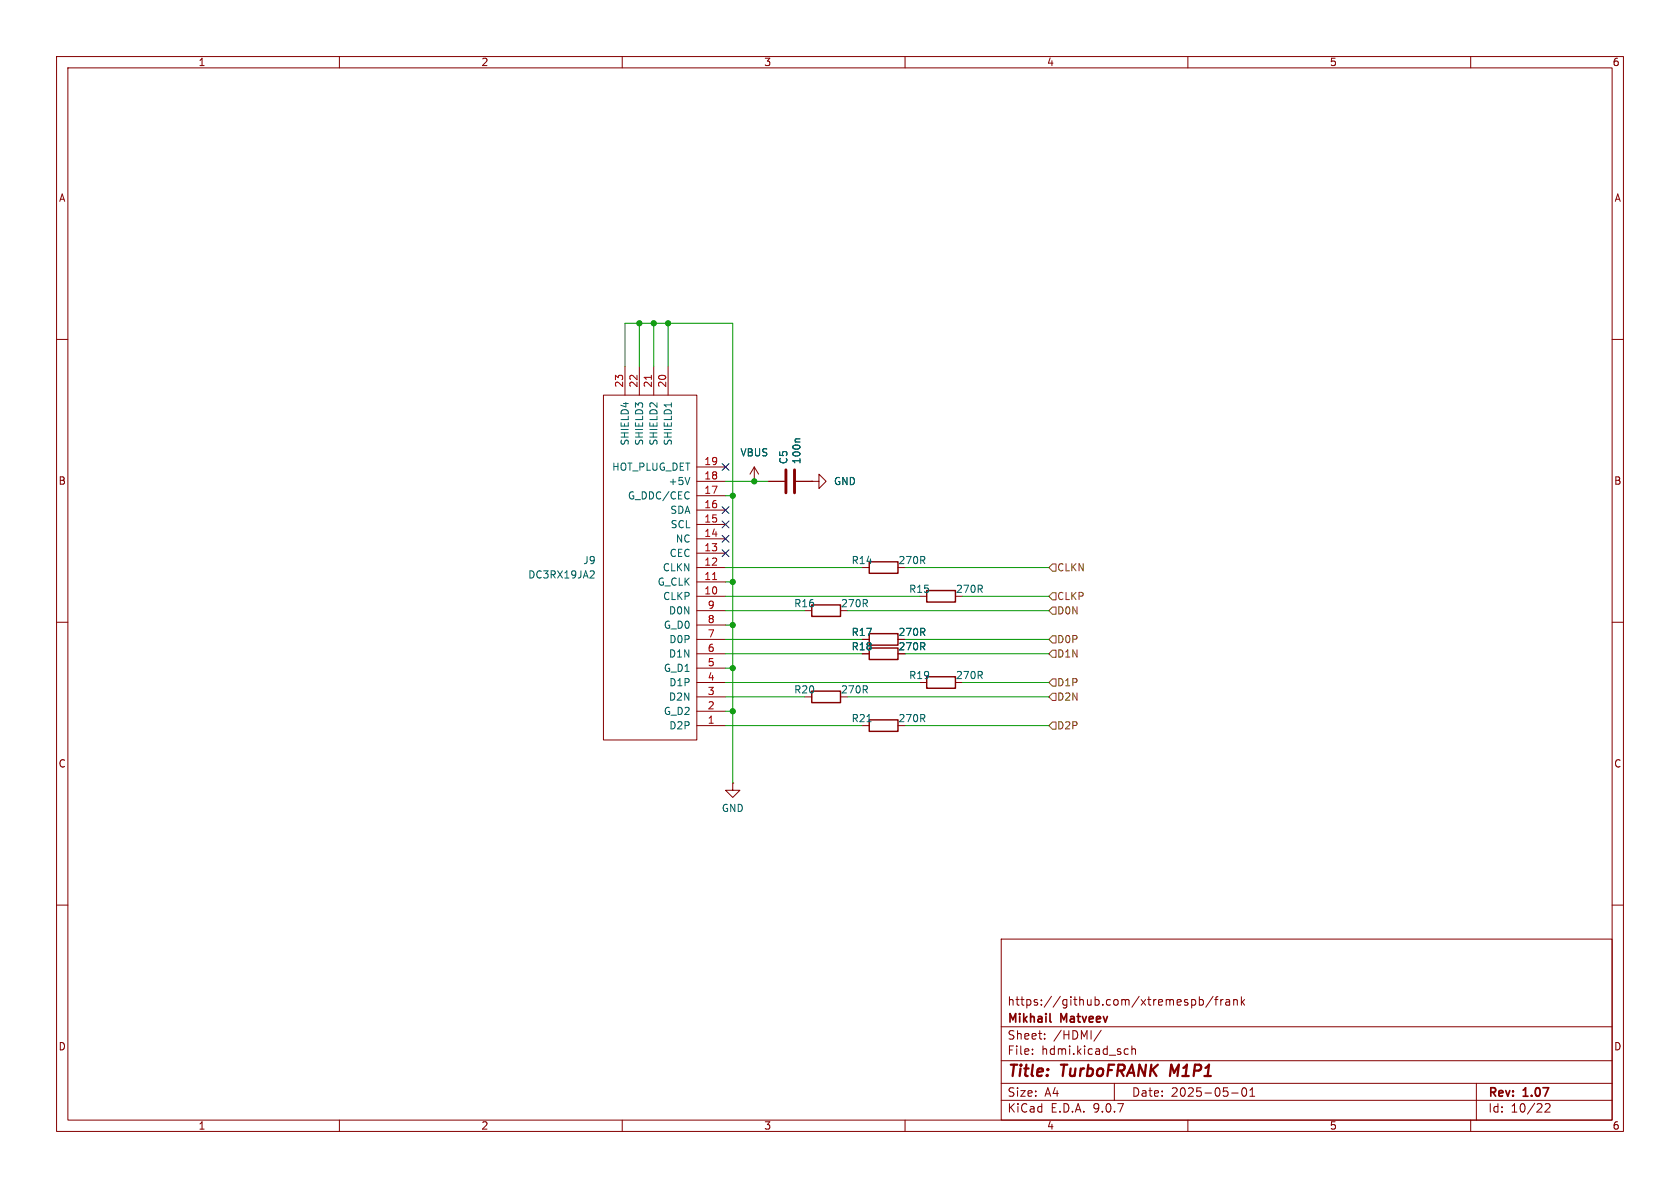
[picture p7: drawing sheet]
(kicad_sch
 (version 20250114)
 (generator "eeschema")
 (generator_version "9.0")
 (paper "A4")
 (title_block
  (title "${NAME}")
  (date "2025-05-01")
  (rev "${VERSION}")
  (company "Mikhail Matveev")
  (comment 1 "https://github.com/xtremespb/frank"))
 (lib_symbols
  (symbol "Device:C"
   (pin_numbers (hide yes))
   (pin_names
    (offset 0.254)) (exclude_from_sim no) (in_bom yes) (on_board yes)
   (property "Reference" "C" (at 0.635 2.54 0) (effects (font (size 1.27 1.27)) (justify left)))
   (property "Value" "C" (at 0.635 -2.54 0) (effects (font (size 1.27 1.27)) (justify left)))
   (property "Footprint" "" (at 0.9652 -3.81 0) (effects (font (size 1.27 1.27)) (hide yes)))
   (property "Datasheet" "~" (at 0 0 0) (effects (font (size 1.27 1.27)) (hide yes)))
   (property "Description" "Unpolarized capacitor" (at 0 0 0) (effects (font (size 1.27 1.27)) (hide yes)))
   (symbol "C_0_1"
    (polyline (pts (xy -2.032 0.762) (xy 2.032 0.762)) (stroke (width 0.508) (type default)) (fill (type none)))
    (polyline (pts (xy -2.032 -0.762) (xy 2.032 -0.762)) (stroke (width 0.508) (type default)) (fill (type none))))
   (symbol "C_1_1"
    (pin passive line (at 0 3.81 270) (length 2.794) (name "~" (effects (font (size 1.27 1.27)))) (number "1" (effects (font (size 1.27 1.27)))))
    (pin passive line (at 0 -3.81 90) (length 2.794) (name "~" (effects (font (size 1.27 1.27)))) (number "2" (effects (font (size 1.27 1.27))))))
   (embedded_fonts no))
  (symbol "Device:R"
   (pin_numbers (hide yes))
   (pin_names
    (offset 0)) (exclude_from_sim no) (in_bom yes) (on_board yes)
   (property "Reference" "R" (at 2.032 0 90) (effects (font (size 1.27 1.27))))
   (property "Value" "R" (at 0 0 90) (effects (font (size 1.27 1.27))))
   (property "Footprint" "" (at -1.778 0 90) (effects (font (size 1.27 1.27)) (hide yes)))
   (property "Datasheet" "~" (at 0 0 0) (effects (font (size 1.27 1.27)) (hide yes)))
   (property "Description" "Resistor" (at 0 0 0) (effects (font (size 1.27 1.27)) (hide yes)))
   (symbol "R_0_1"
    (rectangle (start -1.016 -2.54) (end 1.016 2.54) (stroke (width 0.254) (type default)) (fill (type none))))
   (symbol "R_1_1"
    (pin passive line (at 0 3.81 270) (length 1.27) (name "~" (effects (font (size 1.27 1.27)))) (number "1" (effects (font (size 1.27 1.27)))))
    (pin passive line (at 0 -3.81 90) (length 1.27) (name "~" (effects (font (size 1.27 1.27)))) (number "2" (effects (font (size 1.27 1.27))))))
   (embedded_fonts no))
  (symbol "FRANK:HDMI"
   (pin_names
    (offset 1.016)) (exclude_from_sim no) (in_bom yes) (on_board yes)
   (property "Reference" "HDMI1" (at 12.7 -16.5101 0) (effects (font (size 1.27 1.27)) (justify left)))
   (property "Value" "HDMI" (at 12.7 -13.9701 0) (effects (font (size 1.27 1.27)) (justify left)))
   (property "Footprint" "LIBS:HDMI" (at 0 0 0) (effects (font (size 1.27 1.27)) (hide yes)))
   (property "Datasheet" "" (at 0 0 0) (effects (font (size 1.27 1.27)) (hide yes)))
   (property "Description" "" (at 0 0 0) (effects (font (size 1.27 1.27)) (hide yes)))
   (symbol "HDMI_0_1"
    (rectangle (start -5.08 15.24) (end 11.43 -45.72) (stroke (width 0) (type solid)) (fill (type none))))
   (symbol "HDMI_1_1"
    (pin input line (at -10.16 12.7 0) (length 5.08) (name "D2P" (effects (font (size 1.27 1.27)))) (number "1" (effects (font (size 1.27 1.27)))))
    (pin input line (at -10.16 10.16 0) (length 5.08) (name "G_D2" (effects (font (size 1.27 1.27)))) (number "2" (effects (font (size 1.27 1.27)))))
    (pin input line (at -10.16 7.62 0) (length 5.08) (name "D2N" (effects (font (size 1.27 1.27)))) (number "3" (effects (font (size 1.27 1.27)))))
    (pin input line (at -10.16 5.08 0) (length 5.08) (name "D1P" (effects (font (size 1.27 1.27)))) (number "4" (effects (font (size 1.27 1.27)))))
    (pin input line (at -10.16 2.54 0) (length 5.08) (name "G_D1" (effects (font (size 1.27 1.27)))) (number "5" (effects (font (size 1.27 1.27)))))
    (pin input line (at -10.16 0 0) (length 5.08) (name "D1N" (effects (font (size 1.27 1.27)))) (number "6" (effects (font (size 1.27 1.27)))))
    (pin input line (at -10.16 -2.54 0) (length 5.08) (name "D0P" (effects (font (size 1.27 1.27)))) (number "7" (effects (font (size 1.27 1.27)))))
    (pin input line (at -10.16 -5.08 0) (length 5.08) (name "G_D0" (effects (font (size 1.27 1.27)))) (number "8" (effects (font (size 1.27 1.27)))))
    (pin input line (at -10.16 -7.62 0) (length 5.08) (name "D0N" (effects (font (size 1.27 1.27)))) (number "9" (effects (font (size 1.27 1.27)))))
    (pin input line (at -10.16 -10.16 0) (length 5.08) (name "CLKP" (effects (font (size 1.27 1.27)))) (number "10" (effects (font (size 1.27 1.27)))))
    (pin input line (at -10.16 -12.7 0) (length 5.08) (name "G_CLK" (effects (font (size 1.27 1.27)))) (number "11" (effects (font (size 1.27 1.27)))))
    (pin input line (at -10.16 -15.24 0) (length 5.08) (name "CLKN" (effects (font (size 1.27 1.27)))) (number "12" (effects (font (size 1.27 1.27)))))
    (pin input line (at -10.16 -17.78 0) (length 5.08) (name "CEC" (effects (font (size 1.27 1.27)))) (number "13" (effects (font (size 1.27 1.27)))))
    (pin input line (at -10.16 -20.32 0) (length 5.08) (name "NC" (effects (font (size 1.27 1.27)))) (number "14" (effects (font (size 1.27 1.27)))))
    (pin input line (at -10.16 -22.86 0) (length 5.08) (name "SCL" (effects (font (size 1.27 1.27)))) (number "15" (effects (font (size 1.27 1.27)))))
    (pin input line (at -10.16 -25.4 0) (length 5.08) (name "SDA" (effects (font (size 1.27 1.27)))) (number "16" (effects (font (size 1.27 1.27)))))
    (pin input line (at -10.16 -27.94 0) (length 5.08) (name "G_DDC/CEC" (effects (font (size 1.27 1.27)))) (number "17" (effects (font (size 1.27 1.27)))))
    (pin input line (at -10.16 -30.48 0) (length 5.08) (name "+5V" (effects (font (size 1.27 1.27)))) (number "18" (effects (font (size 1.27 1.27)))))
    (pin input line (at -10.16 -33.02 0) (length 5.08) (name "HOT_PLUG_DET" (effects (font (size 1.27 1.27)))) (number "19" (effects (font (size 1.27 1.27)))))
    (pin input line (at 0 -50.8 90) (length 5.08) (name "SHIELD1" (effects (font (size 1.27 1.27)))) (number "20" (effects (font (size 1.27 1.27)))))
    (pin input line (at 2.54 -50.8 90) (length 5.08) (name "SHIELD2" (effects (font (size 1.27 1.27)))) (number "21" (effects (font (size 1.27 1.27)))))
    (pin input line (at 5.08 -50.8 90) (length 5.08) (name "SHIELD3" (effects (font (size 1.27 1.27)))) (number "22" (effects (font (size 1.27 1.27)))))
    (pin input line (at 7.62 -50.8 90) (length 5.08) (name "SHIELD4" (effects (font (size 1.27 1.27)))) (number "23" (effects (font (size 1.27 1.27))))))
   (embedded_fonts no))
  (symbol "GND_1"
   (power)
   (pin_numbers (hide yes))
   (pin_names
    (offset 0) (hide yes)) (exclude_from_sim no) (in_bom yes) (on_board yes)
   (property "Reference" "#PWR" (at 0 -6.35 0) (effects (font (size 1.27 1.27)) (hide yes)))
   (property "Value" "GND" (at 0 -3.81 0) (effects (font (size 1.27 1.27))))
   (property "Footprint" "" (at 0 0 0) (effects (font (size 1.27 1.27)) (hide yes)))
   (property "Datasheet" "" (at 0 0 0) (effects (font (size 1.27 1.27)) (hide yes)))
   (property "Description" "Power symbol creates a global label with name \"GND\" , ground" (at 0 0 0) (effects (font (size 1.27 1.27)) (hide yes)))
   (symbol "GND_1_0_1"
    (polyline (pts (xy 0 0) (xy 0 -1.27) (xy 1.27 -1.27) (xy 0 -2.54) (xy -1.27 -1.27) (xy 0 -1.27)) (stroke (width 0) (type default)) (fill (type none))))
   (symbol "GND_1_1_1"
    (pin power_in line (at 0 0 270) (length 0) (name "~" (effects (font (size 1.27 1.27)))) (number "1" (effects (font (size 1.27 1.27))))))
   (embedded_fonts no))
  (symbol "power:GND"
   (power)
   (pin_numbers (hide yes))
   (pin_names
    (offset 0) (hide yes)) (exclude_from_sim no) (in_bom yes) (on_board yes)
   (property "Reference" "#PWR" (at 0 -6.35 0) (effects (font (size 1.27 1.27)) (hide yes)))
   (property "Value" "GND" (at 0 -3.81 0) (effects (font (size 1.27 1.27))))
   (property "Footprint" "" (at 0 0 0) (effects (font (size 1.27 1.27)) (hide yes)))
   (property "Datasheet" "" (at 0 0 0) (effects (font (size 1.27 1.27)) (hide yes)))
   (property "Description" "Power symbol creates a global label with name \"GND\" , ground" (at 0 0 0) (effects (font (size 1.27 1.27)) (hide yes)))
   (symbol "GND_0_1"
    (polyline (pts (xy 0 0) (xy 0 -1.27) (xy 1.27 -1.27) (xy 0 -2.54) (xy -1.27 -1.27) (xy 0 -1.27)) (stroke (width 0) (type default)) (fill (type none))))
   (symbol "GND_1_1"
    (pin power_in line (at 0 0 270) (length 0) (name "~" (effects (font (size 1.27 1.27)))) (number "1" (effects (font (size 1.27 1.27))))))
   (embedded_fonts no))
  (symbol "power:VBUS"
   (power)
   (pin_numbers (hide yes))
   (pin_names
    (offset 0) (hide yes)) (exclude_from_sim no) (in_bom yes) (on_board yes)
   (property "Reference" "#PWR" (at 0 -3.81 0) (effects (font (size 1.27 1.27)) (hide yes)))
   (property "Value" "VBUS" (at 0 3.556 0) (effects (font (size 1.27 1.27))))
   (property "Footprint" "" (at 0 0 0) (effects (font (size 1.27 1.27)) (hide yes)))
   (property "Datasheet" "" (at 0 0 0) (effects (font (size 1.27 1.27)) (hide yes)))
   (property "Description" "Power symbol creates a global label with name \"VBUS\"" (at 0 0 0) (effects (font (size 1.27 1.27)) (hide yes)))
   (symbol "VBUS_0_1"
    (polyline (pts (xy -0.762 1.27) (xy 0 2.54)) (stroke (width 0) (type default)) (fill (type none)))
    (polyline (pts (xy 0 2.54) (xy 0.762 1.27)) (stroke (width 0) (type default)) (fill (type none)))
    (polyline (pts (xy 0 0) (xy 0 2.54)) (stroke (width 0) (type default)) (fill (type none))))
   (symbol "VBUS_1_1"
    (pin power_in line (at 0 0 90) (length 0) (name "~" (effects (font (size 1.27 1.27)))) (number "1" (effects (font (size 1.27 1.27))))))
   (embedded_fonts no)))
 (junction
  (at 133.35 85.09)
  (diameter 0)
  (color 0 0 0 0))
 (junction
  (at 129.54 118.11)
  (diameter 0)
  (color 0 0 0 0))
 (junction
  (at 113.03 57.15)
  (diameter 0)
  (color 0 0 0 0))
 (junction
  (at 129.54 87.63)
  (diameter 0)
  (color 0 0 0 0))
 (junction
  (at 129.54 102.87)
  (diameter 0)
  (color 0 0 0 0))
 (junction
  (at 129.54 125.73)
  (diameter 0)
  (color 0 0 0 0))
 (junction
  (at 118.11 57.15)
  (diameter 0)
  (color 0 0 0 0))
 (junction
  (at 129.54 110.49)
  (diameter 0)
  (color 0 0 0 0))
 (junction
  (at 115.57 57.15)
  (diameter 0)
  (color 0 0 0 0))
 (no_connect
  (at 128.27 97.79))
 (no_connect
  (at 128.27 92.71))
 (no_connect
  (at 128.27 95.25))
 (no_connect
  (at 128.27 82.55))
 (no_connect
  (at 128.27 90.17))
 (wire
  (pts (xy 128.27 102.87) (xy 129.54 102.87))
  (stroke (width 0) (type default)))
 (wire
  (pts (xy 129.54 118.11) (xy 129.54 125.73))
  (stroke (width 0) (type default)))
 (wire
  (pts (xy 128.27 113.03) (xy 152.4 113.03))
  (stroke (width 0) (type default)))
 (wire
  (pts (xy 149.86 123.19) (xy 185.42 123.19))
  (stroke (width 0) (type default)))
 (wire
  (pts (xy 128.27 128.27) (xy 152.4 128.27))
  (stroke (width 0) (type default)))
 (wire
  (pts (xy 128.27 110.49) (xy 129.54 110.49))
  (stroke (width 0) (type default)))
 (wire
  (pts (xy 129.54 57.15) (xy 118.11 57.15))
  (stroke (width 0) (type default)))
 (wire
  (pts (xy 115.57 57.15) (xy 115.57 64.77))
  (stroke (width 0) (type default)))
 (wire
  (pts (xy 149.86 107.95) (xy 185.42 107.95))
  (stroke (width 0) (type default)))
 (wire
  (pts (xy 118.11 57.15) (xy 115.57 57.15))
  (stroke (width 0) (type default)))
 (wire
  (pts (xy 170.18 120.65) (xy 185.42 120.65))
  (stroke (width 0) (type default)))
 (wire
  (pts (xy 129.54 110.49) (xy 129.54 118.11))
  (stroke (width 0) (type default)))
 (wire
  (pts (xy 129.54 102.87) (xy 129.54 110.49))
  (stroke (width 0) (type default)))
 (wire
  (pts (xy 160.02 115.57) (xy 185.42 115.57))
  (stroke (width 0) (type default)))
 (wire
  (pts (xy 113.03 57.15) (xy 113.03 64.77))
  (stroke (width 0) (type default)))
 (wire
  (pts (xy 128.27 100.33) (xy 152.4 100.33))
  (stroke (width 0) (type default)))
 (wire
  (pts (xy 128.27 85.09) (xy 133.35 85.09))
  (stroke (width 0) (type default)))
 (wire
  (pts (xy 128.27 120.65) (xy 162.56 120.65))
  (stroke (width 0) (type default)))
 (wire
  (pts (xy 128.27 125.73) (xy 129.54 125.73))
  (stroke (width 0) (type default)))
 (wire
  (pts (xy 129.54 125.73) (xy 129.54 138.43))
  (stroke (width 0) (type default)))
 (wire
  (pts (xy 160.02 100.33) (xy 185.42 100.33))
  (stroke (width 0) (type default)))
 (wire
  (pts (xy 160.02 113.03) (xy 185.42 113.03))
  (stroke (width 0) (type default)))
 (wire
  (pts (xy 129.54 102.87) (xy 129.54 87.63))
  (stroke (width 0) (type default)))
 (wire
  (pts (xy 113.03 57.15) (xy 110.49 57.15))
  (stroke (width 0) (type default)))
 (wire
  (pts (xy 128.27 118.11) (xy 129.54 118.11))
  (stroke (width 0) (type default)))
 (wire
  (pts (xy 128.27 87.63) (xy 129.54 87.63))
  (stroke (width 0) (type default)))
 (wire
  (pts (xy 128.27 105.41) (xy 162.56 105.41))
  (stroke (width 0) (type default)))
 (wire
  (pts (xy 129.54 87.63) (xy 129.54 57.15))
  (stroke (width 0) (type default)))
 (wire
  (pts (xy 133.35 85.09) (xy 135.89 85.09))
  (stroke (width 0) (type default)))
 (wire
  (pts (xy 170.18 105.41) (xy 185.42 105.41))
  (stroke (width 0) (type default)))
 (wire
  (pts (xy 128.27 123.19) (xy 142.24 123.19))
  (stroke (width 0) (type default)))
 (wire
  (pts (xy 115.57 57.15) (xy 113.03 57.15))
  (stroke (width 0) (type default)))
 (wire
  (pts (xy 128.27 115.57) (xy 152.4 115.57))
  (stroke (width 0) (type default)))
 (wire
  (pts (xy 110.49 57.15) (xy 110.49 64.77))
  (stroke (width 0) (type default)))
 (wire
  (pts (xy 118.11 57.15) (xy 118.11 64.77))
  (stroke (width 0) (type default)))
 (wire
  (pts (xy 160.02 128.27) (xy 185.42 128.27))
  (stroke (width 0) (type default)))
 (wire
  (pts (xy 128.27 107.95) (xy 142.24 107.95))
  (stroke (width 0) (type default)))
 (hierarchical_label "D2P"
  (shape input)
  (at 185.42 128.27 0)
  (effects (font (size 1.27 1.27)) (justify left)))
 (hierarchical_label "CLKP"
  (shape input)
  (at 185.42 105.41 0)
  (effects (font (size 1.27 1.27)) (justify left)))
 (hierarchical_label "D2N"
  (shape input)
  (at 185.42 123.19 0)
  (effects (font (size 1.27 1.27)) (justify left)))
 (hierarchical_label "CLKN"
  (shape input)
  (at 185.42 100.33 0)
  (effects (font (size 1.27 1.27)) (justify left)))
 (hierarchical_label "D0P"
  (shape input)
  (at 185.42 113.03 0)
  (effects (font (size 1.27 1.27)) (justify left)))
 (hierarchical_label "D1P"
  (shape input)
  (at 185.42 120.65 0)
  (effects (font (size 1.27 1.27)) (justify left)))
 (hierarchical_label "D0N"
  (shape input)
  (at 185.42 107.95 0)
  (effects (font (size 1.27 1.27)) (justify left)))
 (hierarchical_label "D1N"
  (shape input)
  (at 185.42 115.57 0)
  (effects (font (size 1.27 1.27)) (justify left)))
 (symbol
  (lib_id "Device:R")
  (at 156.21 113.03 90)
  (unit 1)
  (exclude_from_sim no)
  (in_bom yes)
  (on_board yes)
  (dnp no)
  (property "Reference" "R17" (at 152.4 111.76 90) (effects (font (size 1.27 1.27))))
  (property "Value" "270R" (at 161.29 111.76 90) (effects (font (size 1.27 1.27))))
  (property "Footprint" "FRANK:Resistor (0805)" (at 156.21 114.808 90) (effects (font (size 1.27 1.27)) (hide yes)))
  (property "Datasheet" "https://www.vishay.com/docs/28952/mcs0402at-mct0603at-mcu0805at-mca1206at.pdf" (at 156.21 113.03 0) (effects (font (size 1.27 1.27)) (hide yes)))
  (property "Description" "" (at 156.21 113.03 0) (effects (font (size 1.27 1.27)) (hide yes)))
  (property "AliExpress" "https://www.aliexpress.com/item/1005005945735199.html" (at 156.21 113.03 0) (effects (font (size 1.27 1.27)) (hide yes)))
  (pin "1")
  (pin "2"))
 (symbol
  (lib_id "Device:R")
  (at 166.37 120.65 90)
  (unit 1)
  (exclude_from_sim no)
  (in_bom yes)
  (on_board yes)
  (dnp no)
  (property "Reference" "R19" (at 162.56 119.38 90) (effects (font (size 1.27 1.27))))
  (property "Value" "270R" (at 171.45 119.38 90) (effects (font (size 1.27 1.27))))
  (property "Footprint" "FRANK:Resistor (0805)" (at 166.37 122.428 90) (effects (font (size 1.27 1.27)) (hide yes)))
  (property "Datasheet" "https://www.vishay.com/docs/28952/mcs0402at-mct0603at-mcu0805at-mca1206at.pdf" (at 166.37 120.65 0) (effects (font (size 1.27 1.27)) (hide yes)))
  (property "Description" "" (at 166.37 120.65 0) (effects (font (size 1.27 1.27)) (hide yes)))
  (property "AliExpress" "https://www.aliexpress.com/item/1005005945735199.html" (at 166.37 120.65 0) (effects (font (size 1.27 1.27)) (hide yes)))
  (pin "1")
  (pin "2"))
 (symbol
  (lib_id "Device:R")
  (at 156.21 100.33 90)
  (unit 1)
  (exclude_from_sim no)
  (in_bom yes)
  (on_board yes)
  (dnp no)
  (property "Reference" "R14" (at 152.4 99.06 90) (effects (font (size 1.27 1.27))))
  (property "Value" "270R" (at 161.29 99.06 90) (effects (font (size 1.27 1.27))))
  (property "Footprint" "FRANK:Resistor (0805)" (at 156.21 102.108 90) (effects (font (size 1.27 1.27)) (hide yes)))
  (property "Datasheet" "https://www.vishay.com/docs/28952/mcs0402at-mct0603at-mcu0805at-mca1206at.pdf" (at 156.21 100.33 0) (effects (font (size 1.27 1.27)) (hide yes)))
  (property "Description" "" (at 156.21 100.33 0) (effects (font (size 1.27 1.27)) (hide yes)))
  (property "AliExpress" "https://www.aliexpress.com/item/1005005945735199.html" (at 156.21 100.33 0) (effects (font (size 1.27 1.27)) (hide yes)))
  (pin "1")
  (pin "2"))
 (symbol
  (lib_id "power:VBUS")
  (at 133.35 85.09 0)
  (unit 1)
  (exclude_from_sim no)
  (in_bom yes)
  (on_board yes)
  (dnp no)
  (fields_autoplaced yes)
  (property "Reference" "#PWR040" (at 133.35 88.9 0) (effects (font (size 1.27 1.27)) (hide yes)))
  (property "Value" "VBUS" (at 133.35 80.01 0) (effects (font (size 1.27 1.27))))
  (property "Footprint" "" (at 133.35 85.09 0) (effects (font (size 1.27 1.27)) (hide yes)))
  (property "Datasheet" "" (at 133.35 85.09 0) (effects (font (size 1.27 1.27)) (hide yes)))
  (property "Description" "Power symbol creates a global label with name \"VBUS\"" (at 133.35 85.09 0) (effects (font (size 1.27 1.27)) (hide yes)))
  (pin "1"))
 (symbol
  (lib_id "Device:R")
  (at 156.21 115.57 90)
  (unit 1)
  (exclude_from_sim no)
  (in_bom yes)
  (on_board yes)
  (dnp no)
  (property "Reference" "R18" (at 152.4 114.3 90) (effects (font (size 1.27 1.27))))
  (property "Value" "270R" (at 161.29 114.3 90) (effects (font (size 1.27 1.27))))
  (property "Footprint" "FRANK:Resistor (0805)" (at 156.21 117.348 90) (effects (font (size 1.27 1.27)) (hide yes)))
  (property "Datasheet" "https://www.vishay.com/docs/28952/mcs0402at-mct0603at-mcu0805at-mca1206at.pdf" (at 156.21 115.57 0) (effects (font (size 1.27 1.27)) (hide yes)))
  (property "Description" "" (at 156.21 115.57 0) (effects (font (size 1.27 1.27)) (hide yes)))
  (property "AliExpress" "https://www.aliexpress.com/item/1005005945735199.html" (at 156.21 115.57 0) (effects (font (size 1.27 1.27)) (hide yes)))
  (pin "1")
  (pin "2"))
 (symbol
  (lib_id "Device:C")
  (at 139.7 85.09 90)
  (unit 1)
  (exclude_from_sim no)
  (in_bom yes)
  (on_board yes)
  (dnp no)
  (property "Reference" "C5" (at 138.5316 82.169 0) (effects (font (size 1.27 1.27)) (justify left)))
  (property "Value" "100n" (at 140.843 82.169 0) (effects (font (size 1.27 1.27)) (justify left)))
  (property "Footprint" "FRANK:Capacitor (0805)" (at 143.51 84.1248 0) (effects (font (size 1.27 1.27)) (hide yes)))
  (property "Datasheet" "https://eu.mouser.com/datasheet/2/40/KGM_X7R-3223212.pdf" (at 139.7 85.09 0) (effects (font (size 1.27 1.27)) (hide yes)))
  (property "Description" "" (at 139.7 85.09 0) (effects (font (size 1.27 1.27)) (hide yes)))
  (property "AliExpress" "https://www.aliexpress.com/item/33008008276.html" (at 139.7 85.09 0) (effects (font (size 1.27 1.27)) (hide yes)))
  (pin "1")
  (pin "2"))
 (symbol
  (lib_id "Device:R")
  (at 146.05 107.95 90)
  (unit 1)
  (exclude_from_sim no)
  (in_bom yes)
  (on_board yes)
  (dnp no)
  (property "Reference" "R16" (at 142.24 106.68 90) (effects (font (size 1.27 1.27))))
  (property "Value" "270R" (at 151.13 106.68 90) (effects (font (size 1.27 1.27))))
  (property "Footprint" "FRANK:Resistor (0805)" (at 146.05 109.728 90) (effects (font (size 1.27 1.27)) (hide yes)))
  (property "Datasheet" "https://www.vishay.com/docs/28952/mcs0402at-mct0603at-mcu0805at-mca1206at.pdf" (at 146.05 107.95 0) (effects (font (size 1.27 1.27)) (hide yes)))
  (property "Description" "" (at 146.05 107.95 0) (effects (font (size 1.27 1.27)) (hide yes)))
  (property "AliExpress" "https://www.aliexpress.com/item/1005005945735199.html" (at 146.05 107.95 0) (effects (font (size 1.27 1.27)) (hide yes)))
  (pin "1")
  (pin "2"))
 (symbol
  (lib_id "power:GND")
  (at 129.54 138.43 0)
  (unit 1)
  (exclude_from_sim no)
  (in_bom yes)
  (on_board yes)
  (dnp no)
  (fields_autoplaced yes)
  (property "Reference" "#PWR042" (at 129.54 144.78 0) (effects (font (size 1.27 1.27)) (hide yes)))
  (property "Value" "GND" (at 129.54 142.8734 0) (effects (font (size 1.27 1.27))))
  (property "Footprint" "" (at 129.54 138.43 0) (effects (font (size 1.27 1.27)) (hide yes)))
  (property "Datasheet" "" (at 129.54 138.43 0) (effects (font (size 1.27 1.27)) (hide yes)))
  (property "Description" "Power symbol creates a global label with name \"GND\" , ground" (at 129.54 138.43 0) (effects (font (size 1.27 1.27)) (hide yes)))
  (pin "1"))
 (symbol
  (lib_name "GND_1")
  (lib_id "power:GND")
  (at 143.51 85.09 90)
  (unit 1)
  (exclude_from_sim no)
  (in_bom yes)
  (on_board yes)
  (dnp no)
  (fields_autoplaced yes)
  (property "Reference" "#PWR041" (at 149.86 85.09 0) (effects (font (size 1.27 1.27)) (hide yes)))
  (property "Value" "GND" (at 147.32 85.0899 90) (effects (font (size 1.27 1.27)) (justify right)))
  (property "Footprint" "" (at 143.51 85.09 0) (effects (font (size 1.27 1.27)) (hide yes)))
  (property "Datasheet" "" (at 143.51 85.09 0) (effects (font (size 1.27 1.27)) (hide yes)))
  (property "Description" "Power symbol creates a global label with name \"GND\" , ground" (at 143.51 85.09 0) (effects (font (size 1.27 1.27)) (hide yes)))
  (pin "1"))
 (symbol
  (lib_id "Device:R")
  (at 166.37 105.41 90)
  (unit 1)
  (exclude_from_sim no)
  (in_bom yes)
  (on_board yes)
  (dnp no)
  (property "Reference" "R15" (at 162.56 104.14 90) (effects (font (size 1.27 1.27))))
  (property "Value" "270R" (at 171.45 104.14 90) (effects (font (size 1.27 1.27))))
  (property "Footprint" "FRANK:Resistor (0805)" (at 166.37 107.188 90) (effects (font (size 1.27 1.27)) (hide yes)))
  (property "Datasheet" "https://www.vishay.com/docs/28952/mcs0402at-mct0603at-mcu0805at-mca1206at.pdf" (at 166.37 105.41 0) (effects (font (size 1.27 1.27)) (hide yes)))
  (property "Description" "" (at 166.37 105.41 0) (effects (font (size 1.27 1.27)) (hide yes)))
  (property "AliExpress" "https://www.aliexpress.com/item/1005005945735199.html" (at 166.37 105.41 0) (effects (font (size 1.27 1.27)) (hide yes)))
  (pin "1")
  (pin "2"))
 (symbol
  (lib_id "FRANK:HDMI")
  (at 118.11 115.57 180)
  (unit 1)
  (exclude_from_sim no)
  (in_bom yes)
  (on_board yes)
  (dnp no)
  (fields_autoplaced yes)
  (property "Reference" "J9" (at 105.41 99.0599 0) (effects (font (size 1.27 1.27)) (justify left)))
  (property "Value" "DC3RX19JA2" (at 105.41 101.5999 0) (effects (font (size 1.27 1.27)) (justify left)))
  (property "Footprint" "FRANK:HDMI (female)" (at 118.11 115.57 0) (effects (font (size 1.27 1.27)) (hide yes)))
  (property "Datasheet" "https://www.mouser.com/datasheet/2/206/B_0233_2E_DC3-784461.pdf?srsltid=AfmBOopfNOwkdmYR2Zf10LYIa6wS_lfZGGRTVzb0297kvAyc-1zmhqWc" (at 118.11 115.57 0) (effects (font (size 1.27 1.27)) (hide yes)))
  (property "Description" "" (at 118.11 115.57 0) (effects (font (size 1.27 1.27)) (hide yes)))
  (property "AliExpress" "https://www.aliexpress.com/item/1005005248842433.html" (at 118.11 115.57 0) (effects (font (size 1.27 1.27)) (hide yes)))
  (pin "1")
  (pin "10")
  (pin "11")
  (pin "12")
  (pin "13")
  (pin "14")
  (pin "15")
  (pin "16")
  (pin "17")
  (pin "18")
  (pin "19")
  (pin "2")
  (pin "20")
  (pin "21")
  (pin "22")
  (pin "23")
  (pin "3")
  (pin "4")
  (pin "5")
  (pin "6")
  (pin "7")
  (pin "8")
  (pin "9"))
 (symbol
  (lib_id "Device:R")
  (at 156.21 128.27 90)
  (unit 1)
  (exclude_from_sim no)
  (in_bom yes)
  (on_board yes)
  (dnp no)
  (property "Reference" "R21" (at 152.4 127 90) (effects (font (size 1.27 1.27))))
  (property "Value" "270R" (at 161.29 127 90) (effects (font (size 1.27 1.27))))
  (property "Footprint" "FRANK:Resistor (0805)" (at 156.21 130.048 90) (effects (font (size 1.27 1.27)) (hide yes)))
  (property "Datasheet" "https://www.vishay.com/docs/28952/mcs0402at-mct0603at-mcu0805at-mca1206at.pdf" (at 156.21 128.27 0) (effects (font (size 1.27 1.27)) (hide yes)))
  (property "Description" "" (at 156.21 128.27 0) (effects (font (size 1.27 1.27)) (hide yes)))
  (property "AliExpress" "https://www.aliexpress.com/item/1005005945735199.html" (at 156.21 128.27 0) (effects (font (size 1.27 1.27)) (hide yes)))
  (pin "1")
  (pin "2"))
 (symbol
  (lib_id "Device:R")
  (at 146.05 123.19 90)
  (unit 1)
  (exclude_from_sim no)
  (in_bom yes)
  (on_board yes)
  (dnp no)
  (property "Reference" "R20" (at 142.24 121.92 90) (effects (font (size 1.27 1.27))))
  (property "Value" "270R" (at 151.13 121.92 90) (effects (font (size 1.27 1.27))))
  (property "Footprint" "FRANK:Resistor (0805)" (at 146.05 124.968 90) (effects (font (size 1.27 1.27)) (hide yes)))
  (property "Datasheet" "https://www.vishay.com/docs/28952/mcs0402at-mct0603at-mcu0805at-mca1206at.pdf" (at 146.05 123.19 0) (effects (font (size 1.27 1.27)) (hide yes)))
  (property "Description" "" (at 146.05 123.19 0) (effects (font (size 1.27 1.27)) (hide yes)))
  (property "AliExpress" "https://www.aliexpress.com/item/1005005945735199.html" (at 146.05 123.19 0) (effects (font (size 1.27 1.27)) (hide yes)))
  (pin "1")
  (pin "2")))
